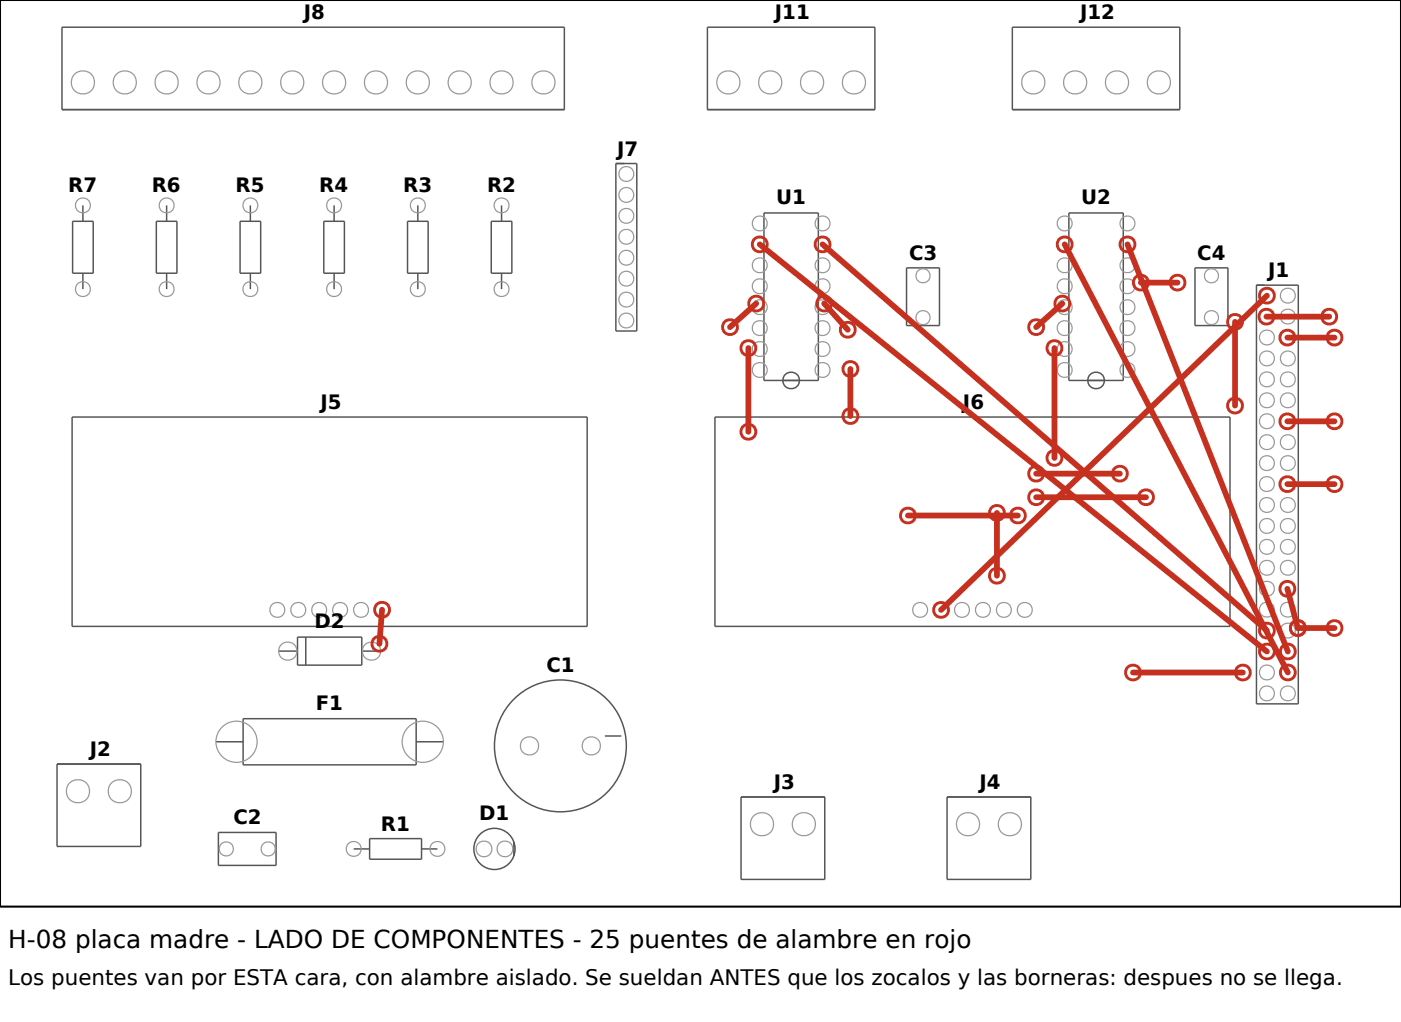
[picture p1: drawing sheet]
<svg xmlns="http://www.w3.org/2000/svg" width="170mm" height="124mm" viewBox="0 0 170 124" stroke-linecap="round" stroke-linejoin="round" font-family="sans-serif">
<g fill="none" stroke="#555" stroke-width=".18">
<path d="M7.5 3.3h61v10h-61zM74.7 19.8h2.6v20.4h-2.6zM85.8 3.3h20.4v10h-20.4zM122.8 3.3h20.4v10h-20.4zM8.8 26.8h2.5v6.4h-2.5zM10.1 24.9v1.9M10.1 33.2v1.9M19 26.8h2.5v6.4h-2.5zM20.2 24.9v1.9M20.2 33.2v1.9M29.1 26.8h2.5v6.4h-2.5zM30.4 24.9v1.9"/>
<path d="M30.4 33.2v1.9M39.3 26.8h2.5v6.4h-2.5zM40.5 24.9v1.9M40.5 33.2v1.9M49.4 26.8h2.6v6.4h-2.6zM50.7 24.9v1.9M50.7 33.2v1.9M59.6 26.8h2.5v6.4h-2.5zM60.9 24.9v1.9M60.9 33.2v1.9M92.7 25.8h6.6v20.4h-6.6zM110 32.5h4v7h-4z"/>
<path d="M129.7 25.8h6.6v20.4h-6.6zM145 32.5h4v7h-4zM152.5 34.6h5v50.8h-5zM8.8 50.6h62.5v25.4h-62.5zM86.8 50.6h62.4v25.4h-62.4zM33.8 79h2.3M36.1 77.3h7.8v3.4h-7.8zM37.1 77.3v3.4M43.9 79h2.3M6.9 92.7h10.2v10h-10.2zM26.2 90h3.3M29.5 87.2h21v5.6h-21z"/>
<path d="M50.5 90h3.3M73.4 89.3h2M89.9 96.7h10.2v10h-10.2zM114.9 96.7h10.2v10h-10.2zM26.5 101h7v4h-7zM42.9 103h1.9M44.8 101.8h6.3v2.5h-6.3zM51.1 103h2M62.3 102.1v1.8"/>
<circle cx="96" cy="46.2" r="1.01"/>
<circle cx="133" cy="46.2" r="1.01"/>
<circle cx="68" cy="90.5" r="8"/>
<circle cx="60" cy="103" r="2.5"/>
</g>
<g fill="none" stroke="#999" stroke-width=".15">
<circle cx="10" cy="10" r="1.41"/>
<circle cx="15.1" cy="10" r="1.41"/>
<circle cx="20.2" cy="10" r="1.41"/>
<circle cx="25.3" cy="10" r="1.41"/>
<circle cx="30.4" cy="10" r="1.41"/>
<circle cx="35.4" cy="10" r="1.41"/>
<circle cx="40.5" cy="10" r="1.41"/>
<circle cx="45.6" cy="10" r="1.41"/>
<circle cx="50.7" cy="10" r="1.41"/>
<circle cx="55.8" cy="10" r="1.41"/>
<circle cx="60.8" cy="10" r="1.41"/>
<circle cx="65.9" cy="10" r="1.41"/>
<circle cx="88.4" cy="10" r="1.41"/>
<circle cx="93.4" cy="10" r="1.41"/>
<circle cx="98.5" cy="10" r="1.41"/>
<circle cx="103.6" cy="10" r="1.41"/>
<circle cx="125.4" cy="10" r="1.41"/>
<circle cx="130.4" cy="10" r="1.41"/>
<circle cx="135.5" cy="10" r="1.41"/>
<circle cx="140.6" cy="10" r="1.41"/>
<circle cx="10.1" cy="35.1" r=".91"/>
<circle cx="10.1" cy="24.9" r=".91"/>
<circle cx="20.2" cy="35.1" r=".91"/>
<circle cx="20.2" cy="24.9" r=".91"/>
<circle cx="30.4" cy="35.1" r=".91"/>
<circle cx="30.4" cy="24.9" r=".91"/>
<circle cx="40.5" cy="35.1" r=".91"/>
<circle cx="40.5" cy="24.9" r=".91"/>
<circle cx="50.7" cy="35.1" r=".91"/>
<circle cx="50.7" cy="24.9" r=".91"/>
<circle cx="60.9" cy="35.1" r=".91"/>
<circle cx="60.9" cy="24.9" r=".91"/>
<circle cx="76" cy="26.2" r=".91"/>
<circle cx="76" cy="38.9" r=".91"/>
<circle cx="76" cy="23.6" r=".91"/>
<circle cx="76" cy="36.3" r=".91"/>
<circle cx="76" cy="21.1" r=".91"/>
<circle cx="76" cy="33.8" r=".91"/>
<circle cx="76" cy="28.7" r=".91"/>
<circle cx="76" cy="31.3" r=".91"/>
<circle cx="92.2" cy="39.8" r=".91"/>
<circle cx="92.2" cy="27.1" r=".91"/>
<circle cx="92.2" cy="29.6" r=".91"/>
<circle cx="92.2" cy="32.2" r=".91"/>
<circle cx="92.2" cy="34.7" r=".91"/>
<circle cx="92.2" cy="37.3" r=".91"/>
<circle cx="99.8" cy="27.1" r=".91"/>
<circle cx="99.8" cy="39.8" r=".91"/>
<circle cx="99.8" cy="32.2" r=".91"/>
<circle cx="99.8" cy="29.6" r=".91"/>
<circle cx="99.8" cy="34.7" r=".91"/>
<circle cx="99.8" cy="37.3" r=".91"/>
<circle cx="112" cy="38.5" r=".86"/>
<circle cx="112" cy="33.5" r=".86"/>
<circle cx="129.2" cy="39.8" r=".91"/>
<circle cx="129.2" cy="27.1" r=".91"/>
<circle cx="129.2" cy="32.2" r=".91"/>
<circle cx="129.2" cy="29.6" r=".91"/>
<circle cx="129.2" cy="34.7" r=".91"/>
<circle cx="129.2" cy="37.3" r=".91"/>
<circle cx="136.8" cy="39.8" r=".91"/>
<circle cx="136.8" cy="27.1" r=".91"/>
<circle cx="136.8" cy="29.6" r=".91"/>
<circle cx="136.8" cy="32.2" r=".91"/>
<circle cx="136.8" cy="34.7" r=".91"/>
<circle cx="136.8" cy="37.3" r=".91"/>
<circle cx="147" cy="38.5" r=".86"/>
<circle cx="147" cy="33.5" r=".86"/>
<circle cx="153.7" cy="35.9" r=".91"/>
<circle cx="153.7" cy="38.4" r=".91"/>
<circle cx="156.3" cy="35.9" r=".91"/>
<circle cx="156.3" cy="38.4" r=".91"/>
<circle cx="92.2" cy="42.3" r=".91"/>
<circle cx="92.2" cy="44.9" r=".91"/>
<circle cx="99.8" cy="42.3" r=".91"/>
<circle cx="99.8" cy="44.9" r=".91"/>
<circle cx="129.2" cy="42.3" r=".91"/>
<circle cx="129.2" cy="44.9" r=".91"/>
<circle cx="136.8" cy="42.3" r=".91"/>
<circle cx="136.8" cy="44.9" r=".91"/>
<circle cx="153.7" cy="48.6" r=".91"/>
<circle cx="153.7" cy="51.1" r=".91"/>
<circle cx="153.7" cy="40.9" r=".91"/>
<circle cx="153.7" cy="53.6" r=".91"/>
<circle cx="153.7" cy="43.5" r=".91"/>
<circle cx="153.7" cy="56.2" r=".91"/>
<circle cx="153.7" cy="58.7" r=".91"/>
<circle cx="153.7" cy="46" r=".91"/>
<circle cx="156.3" cy="48.6" r=".91"/>
<circle cx="156.3" cy="51.1" r=".91"/>
<circle cx="156.3" cy="40.9" r=".91"/>
<circle cx="156.3" cy="53.6" r=".91"/>
<circle cx="156.3" cy="43.5" r=".91"/>
<circle cx="156.3" cy="56.2" r=".91"/>
<circle cx="156.3" cy="46" r=".91"/>
<circle cx="156.3" cy="58.7" r=".91"/>
<circle cx="33.6" cy="74" r=".91"/>
<circle cx="34.9" cy="79" r="1.11"/>
<circle cx="36.2" cy="74" r=".91"/>
<circle cx="38.7" cy="74" r=".91"/>
<circle cx="41.3" cy="74" r=".91"/>
<circle cx="43.8" cy="74" r=".91"/>
<circle cx="45.1" cy="79" r="1.11"/>
<circle cx="46.3" cy="74" r=".91"/>
<circle cx="111.6" cy="74" r=".91"/>
<circle cx="114.2" cy="74" r=".91"/>
<circle cx="116.7" cy="74" r=".91"/>
<circle cx="119.3" cy="74" r=".91"/>
<circle cx="121.8" cy="74" r=".91"/>
<circle cx="124.3" cy="74" r=".91"/>
<circle cx="153.7" cy="74" r=".91"/>
<circle cx="153.7" cy="61.3" r=".91"/>
<circle cx="153.7" cy="76.5" r=".91"/>
<circle cx="153.7" cy="63.8" r=".91"/>
<circle cx="153.7" cy="66.3" r=".91"/>
<circle cx="153.7" cy="79" r=".91"/>
<circle cx="153.7" cy="68.9" r=".91"/>
<circle cx="153.7" cy="71.4" r=".91"/>
<circle cx="156.3" cy="74" r=".91"/>
<circle cx="156.3" cy="61.3" r=".91"/>
<circle cx="156.3" cy="63.8" r=".91"/>
<circle cx="156.3" cy="76.5" r=".91"/>
<circle cx="156.3" cy="79" r=".91"/>
<circle cx="156.3" cy="66.3" r=".91"/>
<circle cx="156.3" cy="68.9" r=".91"/>
<circle cx="156.3" cy="71.4" r=".91"/>
<circle cx="9.4" cy="96" r="1.41"/>
<circle cx="14.5" cy="96" r="1.41"/>
<circle cx="28.7" cy="90" r="2.5"/>
<circle cx="51.3" cy="90" r="2.5"/>
<circle cx="64.2" cy="90.5" r="1.11"/>
<circle cx="71.7" cy="90.5" r="1.11"/>
<circle cx="92.4" cy="100" r="1.41"/>
<circle cx="97.5" cy="100" r="1.41"/>
<circle cx="117.4" cy="100" r="1.41"/>
<circle cx="122.5" cy="100" r="1.41"/>
<circle cx="153.7" cy="81.6" r=".91"/>
<circle cx="153.7" cy="84.1" r=".91"/>
<circle cx="156.3" cy="81.6" r=".91"/>
<circle cx="156.3" cy="84.1" r=".91"/>
<circle cx="27.5" cy="103" r=".86"/>
<circle cx="32.5" cy="103" r=".86"/>
<circle cx="42.9" cy="103" r=".91"/>
<circle cx="53.1" cy="103" r=".91"/>
<circle cx="58.7" cy="103" r=".96"/>
<circle cx="61.3" cy="103" r=".96"/>
</g>
<g fill="none" stroke="#c6301f" stroke-width=".7">
<path d="M138.4 34.3h4.5M149.9 39v10.2M153.7 38.4h7.6M90.8 42.2v10.2M103.2 44.8v5.7M125.7 57.5h10.2M127.9 42.2v13.4M156.2 41h5.7M156.2 51.1h5.7M156.2 58.7h5.7M110.2 62.6h13.3M121 62.2v7.6"/>
<path d="M125.7 60.3h13.4M157.5 76.2h4.4M137.5 81.6h13.3"/>
</g>
<g fill="none" stroke="#c6301f" stroke-width=".35">
<circle cx="88.6" cy="39.7" r=".91"/>
<circle cx="91.8" cy="36.8" r=".91"/>
<circle cx="92.2" cy="29.6" r=".91"/>
<circle cx="99.8" cy="29.6" r=".91"/>
<circle cx="100" cy="36.8" r=".91"/>
<circle cx="125.7" cy="39.7" r=".91"/>
<circle cx="128.9" cy="36.8" r=".91"/>
<circle cx="129.2" cy="29.6" r=".91"/>
<circle cx="136.8" cy="29.6" r=".91"/>
<circle cx="138.4" cy="34.3" r=".91"/>
<circle cx="142.9" cy="34.3" r=".91"/>
<circle cx="149.9" cy="39" r=".91"/>
<circle cx="153.7" cy="38.4" r=".91"/>
<circle cx="153.7" cy="35.9" r=".91"/>
<circle cx="161.3" cy="38.4" r=".91"/>
<circle cx="90.8" cy="52.4" r=".91"/>
<circle cx="90.8" cy="42.2" r=".91"/>
<circle cx="102.9" cy="40" r=".91"/>
<circle cx="103.2" cy="44.8" r=".91"/>
<circle cx="103.2" cy="50.5" r=".91"/>
<circle cx="125.7" cy="57.5" r=".91"/>
<circle cx="127.9" cy="55.6" r=".91"/>
<circle cx="127.9" cy="42.2" r=".91"/>
<circle cx="135.9" cy="57.5" r=".91"/>
<circle cx="149.9" cy="49.2" r=".91"/>
<circle cx="156.2" cy="51.1" r=".91"/>
<circle cx="156.2" cy="58.7" r=".91"/>
<circle cx="156.2" cy="41" r=".91"/>
<circle cx="161.9" cy="51.1" r=".91"/>
<circle cx="161.9" cy="58.7" r=".91"/>
<circle cx="161.9" cy="41" r=".91"/>
<circle cx="46" cy="78.1" r=".91"/>
<circle cx="46.4" cy="74" r=".91"/>
<circle cx="110.2" cy="62.5" r=".91"/>
<circle cx="114.2" cy="74" r=".91"/>
<circle cx="121" cy="69.8" r=".91"/>
<circle cx="121" cy="62.2" r=".91"/>
<circle cx="123.5" cy="62.5" r=".91"/>
<circle cx="125.7" cy="60.3" r=".91"/>
<circle cx="139.1" cy="60.3" r=".91"/>
<circle cx="153.7" cy="76.5" r=".91"/>
<circle cx="153.7" cy="79" r=".91"/>
<circle cx="156.2" cy="71.4" r=".91"/>
<circle cx="156.3" cy="79" r=".91"/>
<circle cx="157.5" cy="76.2" r=".91"/>
<circle cx="161.9" cy="76.2" r=".91"/>
<circle cx="137.5" cy="81.6" r=".91"/>
<circle cx="150.8" cy="81.6" r=".91"/>
<circle cx="156.3" cy="81.6" r=".91"/>
</g>
<path d="M88.6 39.7l3.2-2.9zM100 36.8l2.9 3.2zM125.7 39.7l3.2-2.9zM114.2 74l39.5-38.1zM46.4 74l-.4 4.1zM99.8 29.6l53.9 46.9zM92.2 29.6l61.5 49.4zM156.2 71.4l1.3 4.8zM136.8 29.6l19.5 49.4zM129.2 29.6l27.1 52z" fill="#000" stroke="#c6301f" stroke-width=".7"/>
<path d="M0 0h170v110h-170z" fill="none" stroke="#000" stroke-width=".25"/>
<text font-size="3" x="1" y="115">H-08 placa madre - LADO DE COMPONENTES - 25 puentes de alambre en rojo</text>
<text font-size="2.6" x="1" y="119.5">Los puentes van por ESTA cara, con alambre aislado. Se sueldan ANTES que los zocalos y las borneras: despues no se llega.</text>
<g font-size="2.4">
<text x="36.9" y="2.3">J8</text>
<text x="94" y="2.3">J11</text>
<text x="131.1" y="2.3">J12</text>
<text x="8.3" y="23.3">R7</text>
<text x="18.4" y="23.3">R6</text>
<text x="28.6" y="23.3">R5</text>
<text x="38.7" y="23.3">R4</text>
<text x="48.9" y="23.3">R3</text>
<text x="59.1" y="23.3">R2</text>
<text x="74.9" y="18.9">J7</text>
<text x="94.2" y="24.7">U1</text>
<text x="131.2" y="24.7">U2</text>
<text x="110.3" y="31.5">C3</text>
<text x="145.3" y="31.5">C4</text>
<text x="153.9" y="33.7">J1</text>
<text x="38.9" y="49.6">J5</text>
<text x="116.9" y="49.6">J6</text>
<text x="38.2" y="76.2">D2</text>
<text x="66.3" y="81.5">C1</text>
<text x="38.3" y="86.1">F1</text>
<text x="10.9" y="91.7">J2</text>
<text x="93.9" y="95.8">J3</text>
<text x="118.8" y="95.8">J4</text>
<text x="28.3" y="100">C2</text>
<text x="46.2" y="100.8">R1</text>
<text x="58.1" y="99.5">D1</text>
</g>
</svg>
